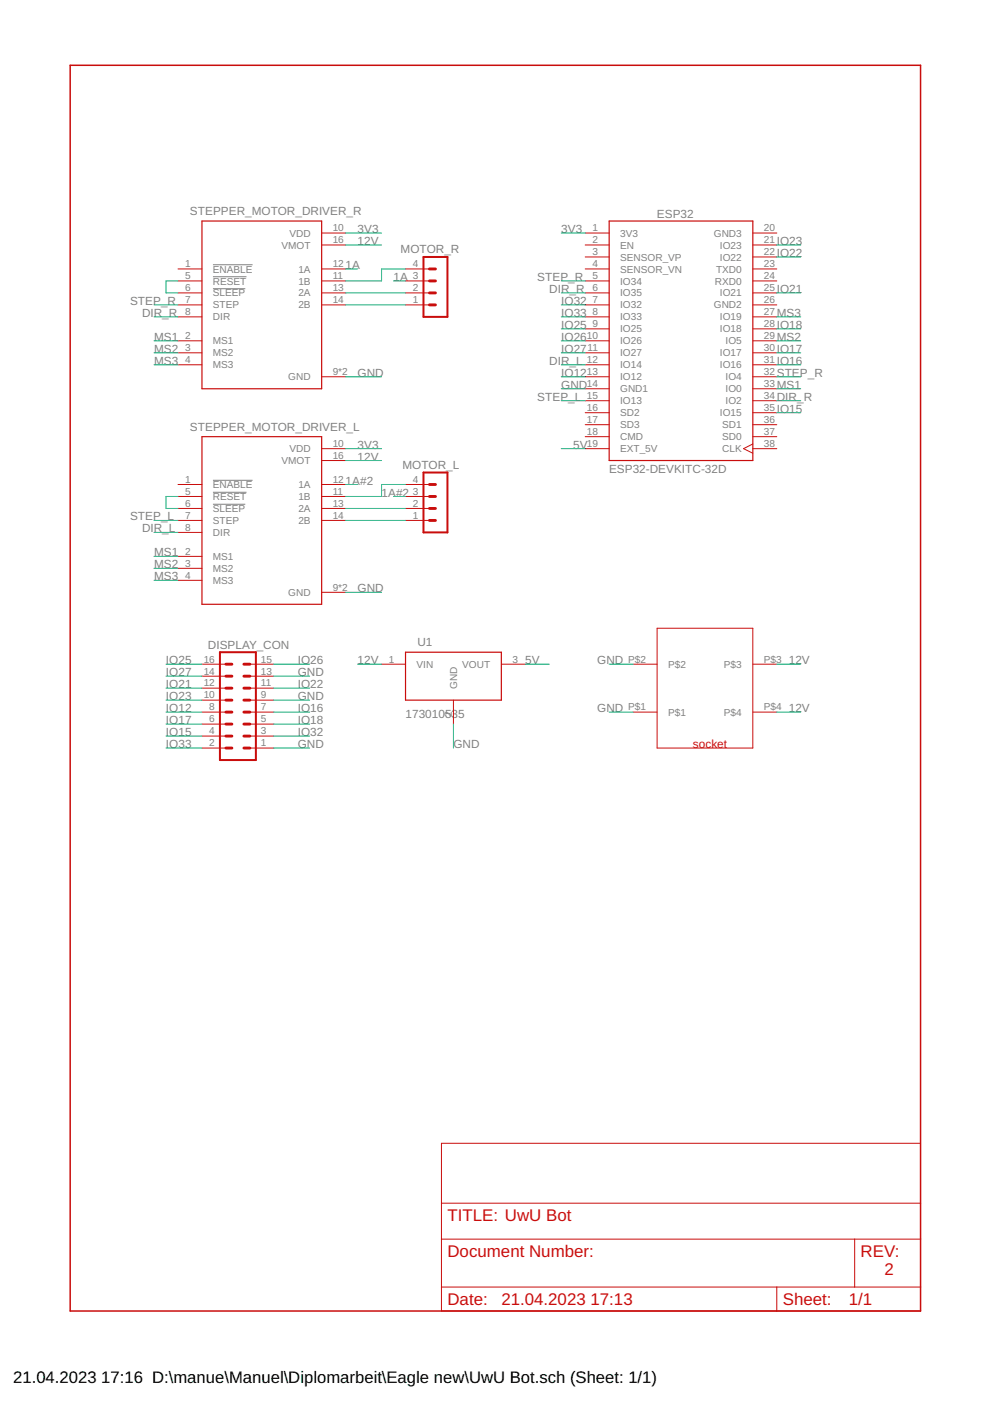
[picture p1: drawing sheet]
<?xml version="1.0" encoding="utf-8"?>
<!DOCTYPE eagle SYSTEM "eagle.dtd">
<eagle version="9.6.2">
<drawing>
<settings>
<setting alwaysvectorfont="no"/>
<setting verticaltext="up"/>
</settings>
<grid distance="0.1" unitdist="inch" unit="inch" style="lines" multiple="1" display="no" altdistance="0.01" altunitdist="inch" altunit="inch"/>
<schematic xreflabel="%F%N/%S.%C%R" xrefpart="/%S.%C%R">
<libraries>
<library name="frames">
<symbols>
<symbol name="DINA4_P">
<frame x1="0" y1="0" x2="180.34" y2="264.16" columns="4" rows="4" layer="94" border-left="no" border-top="no" border-right="no" border-bottom="no"/>
</symbol>
<symbol name="DOCFIELD">
<wire x1="0" y1="0" x2="71.12" y2="0" width="0.1016" layer="94"/>
<wire x1="101.6" y1="15.24" x2="87.63" y2="15.24" width="0.1016" layer="94"/>
<wire x1="0" y1="0" x2="0" y2="5.08" width="0.1016" layer="94"/>
<wire x1="0" y1="5.08" x2="71.12" y2="5.08" width="0.1016" layer="94"/>
<wire x1="0" y1="5.08" x2="0" y2="15.24" width="0.1016" layer="94"/>
<wire x1="101.6" y1="15.24" x2="101.6" y2="5.08" width="0.1016" layer="94"/>
<wire x1="71.12" y1="5.08" x2="71.12" y2="0" width="0.1016" layer="94"/>
<wire x1="71.12" y1="5.08" x2="87.63" y2="5.08" width="0.1016" layer="94"/>
<wire x1="71.12" y1="0" x2="101.6" y2="0" width="0.1016" layer="94"/>
<wire x1="87.63" y1="15.24" x2="87.63" y2="5.08" width="0.1016" layer="94"/>
<wire x1="87.63" y1="15.24" x2="0" y2="15.24" width="0.1016" layer="94"/>
<wire x1="87.63" y1="5.08" x2="101.6" y2="5.08" width="0.1016" layer="94"/>
<wire x1="101.6" y1="5.08" x2="101.6" y2="0" width="0.1016" layer="94"/>
<wire x1="0" y1="15.24" x2="0" y2="22.86" width="0.1016" layer="94"/>
<wire x1="101.6" y1="35.56" x2="0" y2="35.56" width="0.1016" layer="94"/>
<wire x1="101.6" y1="35.56" x2="101.6" y2="22.86" width="0.1016" layer="94"/>
<wire x1="0" y1="22.86" x2="101.6" y2="22.86" width="0.1016" layer="94"/>
<wire x1="0" y1="22.86" x2="0" y2="35.56" width="0.1016" layer="94"/>
<wire x1="101.6" y1="22.86" x2="101.6" y2="15.24" width="0.1016" layer="94"/>
<text x="1.27" y="1.27" size="2.54" layer="94">Date:</text>
<text x="12.7" y="1.27" size="2.54" layer="94">&gt;LAST_DATE_TIME</text>
<text x="72.39" y="1.27" size="2.54" layer="94">Sheet:</text>
<text x="86.36" y="1.27" size="2.54" layer="94">&gt;SHEET</text>
<text x="88.9" y="11.43" size="2.54" layer="94">REV:</text>
<text x="1.27" y="19.05" size="2.54" layer="94">TITLE:</text>
<text x="1.27" y="11.43" size="2.54" layer="94">Document Number:</text>
<text x="17.78" y="19.05" size="2.54" layer="94">&gt;DRAWING_NAME</text>
</symbol>
</symbols>
<devicesets>
<deviceset name="DINA4_P" prefix="FRAME" uservalue="yes">
<gates>
<gate name="G$1" symbol="DINA4_P" x="0" y="0"/>
<gate name="G$2" symbol="DOCFIELD" x="78.74" y="0" addlevel="must"/>
</gates>
<devices>
<device name="">
<technologies>
<technology name=""/>
</technologies>
</device>
</devices>
</deviceset>
</devicesets>
</library>
<library name="ESP32-DEVKITC-32D">
<symbols>
<symbol name="ESP32-DEVKITC-32D">
<wire x1="-15.24" y1="25.4" x2="15.24" y2="25.4" width="0.254" layer="94"/>
<wire x1="15.24" y1="25.4" x2="15.24" y2="-25.4" width="0.254" layer="94"/>
<wire x1="15.24" y1="-25.4" x2="-15.24" y2="-25.4" width="0.254" layer="94"/>
<wire x1="-15.24" y1="-25.4" x2="-15.24" y2="25.4" width="0.254" layer="94"/>
<text x="-15.2572" y="26.0643" size="1.78" layer="95">&gt;NAME</text>
<text x="-15.2563" y="-27.9698" size="1.7799" layer="96">&gt;VALUE</text>
<pin name="3V3" x="-20.32" y="22.86" length="middle" direction="pwr"/>
<pin name="EN" x="-20.32" y="20.32" length="middle" direction="in"/>
<pin name="SENSOR_VP" x="-20.32" y="17.78" length="middle" direction="in"/>
<pin name="SENSOR_VN" x="-20.32" y="15.24" length="middle" direction="in"/>
<pin name="IO34" x="-20.32" y="12.7" length="middle"/>
<pin name="IO35" x="-20.32" y="10.16" length="middle"/>
<pin name="IO32" x="-20.32" y="7.62" length="middle"/>
<pin name="IO33" x="-20.32" y="5.08" length="middle"/>
<pin name="IO25" x="-20.32" y="2.54" length="middle"/>
<pin name="IO26" x="-20.32" y="0" length="middle"/>
<pin name="IO27" x="-20.32" y="-2.54" length="middle"/>
<pin name="IO14" x="-20.32" y="-5.08" length="middle"/>
<pin name="IO12" x="-20.32" y="-7.62" length="middle"/>
<pin name="GND1" x="-20.32" y="-10.16" length="middle" direction="pwr"/>
<pin name="IO13" x="-20.32" y="-12.7" length="middle"/>
<pin name="SD2" x="-20.32" y="-15.24" length="middle"/>
<pin name="SD3" x="-20.32" y="-17.78" length="middle"/>
<pin name="CMD" x="-20.32" y="-20.32" length="middle"/>
<pin name="EXT_5V" x="-20.32" y="-22.86" length="middle" direction="pwr"/>
<pin name="CLK" x="20.32" y="-22.86" length="middle" direction="in" function="clk" rot="R180"/>
<pin name="SD0" x="20.32" y="-20.32" length="middle" rot="R180"/>
<pin name="SD1" x="20.32" y="-17.78" length="middle" rot="R180"/>
<pin name="IO15" x="20.32" y="-15.24" length="middle" rot="R180"/>
<pin name="IO2" x="20.32" y="-12.7" length="middle" rot="R180"/>
<pin name="IO0" x="20.32" y="-10.16" length="middle" rot="R180"/>
<pin name="IO4" x="20.32" y="-7.62" length="middle" rot="R180"/>
<pin name="IO16" x="20.32" y="-5.08" length="middle" rot="R180"/>
<pin name="IO17" x="20.32" y="-2.54" length="middle" rot="R180"/>
<pin name="IO5" x="20.32" y="0" length="middle" rot="R180"/>
<pin name="IO18" x="20.32" y="2.54" length="middle" rot="R180"/>
<pin name="IO19" x="20.32" y="5.08" length="middle" rot="R180"/>
<pin name="GND2" x="20.32" y="7.62" length="middle" direction="pwr" rot="R180"/>
<pin name="IO21" x="20.32" y="10.16" length="middle" rot="R180"/>
<pin name="RXD0" x="20.32" y="12.7" length="middle" direction="in" rot="R180"/>
<pin name="TXD0" x="20.32" y="15.24" length="middle" direction="out" rot="R180"/>
<pin name="IO22" x="20.32" y="17.78" length="middle" rot="R180"/>
<pin name="IO23" x="20.32" y="20.32" length="middle" rot="R180"/>
<pin name="GND3" x="20.32" y="22.86" length="middle" direction="pwr" rot="R180"/>
</symbol>
</symbols>
<devicesets>
<deviceset name="ESP32-DEVKITC-32D" prefix="U">
<gates>
<gate name="G$1" symbol="ESP32-DEVKITC-32D" x="0" y="0"/>
</gates>
<devices>
<device name="" package="MODULE_ESP32-DEVKITC-32D">
<connects>
<connect gate="G$1" pin="3V3" pad="1"/>
<connect gate="G$1" pin="CLK" pad="38"/>
<connect gate="G$1" pin="CMD" pad="18"/>
<connect gate="G$1" pin="EN" pad="2"/>
<connect gate="G$1" pin="EXT_5V" pad="19"/>
<connect gate="G$1" pin="GND1" pad="14"/>
<connect gate="G$1" pin="GND2" pad="26"/>
<connect gate="G$1" pin="GND3" pad="20"/>
<connect gate="G$1" pin="IO0" pad="33"/>
<connect gate="G$1" pin="IO12" pad="13"/>
<connect gate="G$1" pin="IO13" pad="15"/>
<connect gate="G$1" pin="IO14" pad="12"/>
<connect gate="G$1" pin="IO15" pad="35"/>
<connect gate="G$1" pin="IO16" pad="31"/>
<connect gate="G$1" pin="IO17" pad="30"/>
<connect gate="G$1" pin="IO18" pad="28"/>
<connect gate="G$1" pin="IO19" pad="27"/>
<connect gate="G$1" pin="IO2" pad="34"/>
<connect gate="G$1" pin="IO21" pad="25"/>
<connect gate="G$1" pin="IO22" pad="22"/>
<connect gate="G$1" pin="IO23" pad="21"/>
<connect gate="G$1" pin="IO25" pad="9"/>
<connect gate="G$1" pin="IO26" pad="10"/>
<connect gate="G$1" pin="IO27" pad="11"/>
<connect gate="G$1" pin="IO32" pad="7"/>
<connect gate="G$1" pin="IO33" pad="8"/>
<connect gate="G$1" pin="IO34" pad="5"/>
<connect gate="G$1" pin="IO35" pad="6"/>
<connect gate="G$1" pin="IO4" pad="32"/>
<connect gate="G$1" pin="IO5" pad="29"/>
<connect gate="G$1" pin="RXD0" pad="24"/>
<connect gate="G$1" pin="SD0" pad="37"/>
<connect gate="G$1" pin="SD1" pad="36"/>
<connect gate="G$1" pin="SD2" pad="16"/>
<connect gate="G$1" pin="SD3" pad="17"/>
<connect gate="G$1" pin="SENSOR_VN" pad="4"/>
<connect gate="G$1" pin="SENSOR_VP" pad="3"/>
<connect gate="G$1" pin="TXD0" pad="23"/>
</connects>
<technologies>
<technology name="">
<attribute name="AVAILABILITY" value="In Stock"/>
<attribute name="DESCRIPTION" value=" WiFi Development Tools (802.11) ESP32 General Development Kit, ESP32-WROOM-32D on the board "/>
<attribute name="MF" value="Espressif Systems"/>
<attribute name="MP" value="ESP32-DEVKITC-32D"/>
<attribute name="PACKAGE" value="None"/>
<attribute name="PRICE" value="None"/>
<attribute name="PURCHASE-URL" value="https://pricing.snapeda.com/search/part/ESP32-DEVKITC-32D/?ref=eda"/>
</technology>
</technologies>
</device>
</devices>
</deviceset>
</devicesets>
</library>
<library name="con-lstb">
<symbols>
<symbol name="MA08-2">
<wire x1="3.81" y1="-10.16" x2="-3.81" y2="-10.16" width="0.4064" layer="94"/>
<wire x1="1.27" y1="-2.54" x2="2.54" y2="-2.54" width="0.6096" layer="94"/>
<wire x1="1.27" y1="-5.08" x2="2.54" y2="-5.08" width="0.6096" layer="94"/>
<wire x1="1.27" y1="-7.62" x2="2.54" y2="-7.62" width="0.6096" layer="94"/>
<wire x1="-2.54" y1="-2.54" x2="-1.27" y2="-2.54" width="0.6096" layer="94"/>
<wire x1="-2.54" y1="-5.08" x2="-1.27" y2="-5.08" width="0.6096" layer="94"/>
<wire x1="-2.54" y1="-7.62" x2="-1.27" y2="-7.62" width="0.6096" layer="94"/>
<wire x1="1.27" y1="2.54" x2="2.54" y2="2.54" width="0.6096" layer="94"/>
<wire x1="1.27" y1="0" x2="2.54" y2="0" width="0.6096" layer="94"/>
<wire x1="-2.54" y1="2.54" x2="-1.27" y2="2.54" width="0.6096" layer="94"/>
<wire x1="-2.54" y1="0" x2="-1.27" y2="0" width="0.6096" layer="94"/>
<wire x1="1.27" y1="10.16" x2="2.54" y2="10.16" width="0.6096" layer="94"/>
<wire x1="1.27" y1="7.62" x2="2.54" y2="7.62" width="0.6096" layer="94"/>
<wire x1="1.27" y1="5.08" x2="2.54" y2="5.08" width="0.6096" layer="94"/>
<wire x1="-2.54" y1="10.16" x2="-1.27" y2="10.16" width="0.6096" layer="94"/>
<wire x1="-2.54" y1="7.62" x2="-1.27" y2="7.62" width="0.6096" layer="94"/>
<wire x1="-2.54" y1="5.08" x2="-1.27" y2="5.08" width="0.6096" layer="94"/>
<wire x1="-3.81" y1="12.7" x2="-3.81" y2="-10.16" width="0.4064" layer="94"/>
<wire x1="3.81" y1="-10.16" x2="3.81" y2="12.7" width="0.4064" layer="94"/>
<wire x1="-3.81" y1="12.7" x2="3.81" y2="12.7" width="0.4064" layer="94"/>
<text x="-3.81" y="-12.7" size="1.778" layer="96">&gt;VALUE</text>
<text x="-3.81" y="13.462" size="1.778" layer="95">&gt;NAME</text>
<pin name="1" x="7.62" y="-7.62" visible="pad" length="middle" direction="pas" swaplevel="1" rot="R180"/>
<pin name="3" x="7.62" y="-5.08" visible="pad" length="middle" direction="pas" swaplevel="1" rot="R180"/>
<pin name="5" x="7.62" y="-2.54" visible="pad" length="middle" direction="pas" swaplevel="1" rot="R180"/>
<pin name="2" x="-7.62" y="-7.62" visible="pad" length="middle" direction="pas" swaplevel="1"/>
<pin name="4" x="-7.62" y="-5.08" visible="pad" length="middle" direction="pas" swaplevel="1"/>
<pin name="6" x="-7.62" y="-2.54" visible="pad" length="middle" direction="pas" swaplevel="1"/>
<pin name="7" x="7.62" y="0" visible="pad" length="middle" direction="pas" swaplevel="1" rot="R180"/>
<pin name="9" x="7.62" y="2.54" visible="pad" length="middle" direction="pas" swaplevel="1" rot="R180"/>
<pin name="8" x="-7.62" y="0" visible="pad" length="middle" direction="pas" swaplevel="1"/>
<pin name="10" x="-7.62" y="2.54" visible="pad" length="middle" direction="pas" swaplevel="1"/>
<pin name="11" x="7.62" y="5.08" visible="pad" length="middle" direction="pas" swaplevel="1" rot="R180"/>
<pin name="13" x="7.62" y="7.62" visible="pad" length="middle" direction="pas" swaplevel="1" rot="R180"/>
<pin name="15" x="7.62" y="10.16" visible="pad" length="middle" direction="pas" swaplevel="1" rot="R180"/>
<pin name="12" x="-7.62" y="5.08" visible="pad" length="middle" direction="pas" swaplevel="1"/>
<pin name="14" x="-7.62" y="7.62" visible="pad" length="middle" direction="pas" swaplevel="1"/>
<pin name="16" x="-7.62" y="10.16" visible="pad" length="middle" direction="pas" swaplevel="1"/>
</symbol>
<symbol name="MA04-1">
<wire x1="3.81" y1="-7.62" x2="-1.27" y2="-7.62" width="0.4064" layer="94"/>
<wire x1="1.27" y1="0" x2="2.54" y2="0" width="0.6096" layer="94"/>
<wire x1="1.27" y1="-2.54" x2="2.54" y2="-2.54" width="0.6096" layer="94"/>
<wire x1="1.27" y1="-5.08" x2="2.54" y2="-5.08" width="0.6096" layer="94"/>
<wire x1="-1.27" y1="5.08" x2="-1.27" y2="-7.62" width="0.4064" layer="94"/>
<wire x1="3.81" y1="-7.62" x2="3.81" y2="5.08" width="0.4064" layer="94"/>
<wire x1="-1.27" y1="5.08" x2="3.81" y2="5.08" width="0.4064" layer="94"/>
<wire x1="1.27" y1="2.54" x2="2.54" y2="2.54" width="0.6096" layer="94"/>
<text x="-1.27" y="-10.16" size="1.778" layer="96">&gt;VALUE</text>
<text x="-1.27" y="5.842" size="1.778" layer="95">&gt;NAME</text>
<pin name="1" x="7.62" y="-5.08" visible="pad" length="middle" direction="pas" swaplevel="1" rot="R180"/>
<pin name="2" x="7.62" y="-2.54" visible="pad" length="middle" direction="pas" swaplevel="1" rot="R180"/>
<pin name="3" x="7.62" y="0" visible="pad" length="middle" direction="pas" swaplevel="1" rot="R180"/>
<pin name="4" x="7.62" y="2.54" visible="pad" length="middle" direction="pas" swaplevel="1" rot="R180"/>
</symbol>
</symbols>
<devicesets>
<deviceset name="MA08-2" prefix="SV" uservalue="yes">
<gates>
<gate name="G$1" symbol="MA08-2" x="0" y="0"/>
</gates>
<devices>
<device name="" package="MA08-2">
<connects>
<connect gate="G$1" pin="1" pad="1"/>
<connect gate="G$1" pin="10" pad="10"/>
<connect gate="G$1" pin="11" pad="11"/>
<connect gate="G$1" pin="12" pad="12"/>
<connect gate="G$1" pin="13" pad="13"/>
<connect gate="G$1" pin="14" pad="14"/>
<connect gate="G$1" pin="15" pad="15"/>
<connect gate="G$1" pin="16" pad="16"/>
<connect gate="G$1" pin="2" pad="2"/>
<connect gate="G$1" pin="3" pad="3"/>
<connect gate="G$1" pin="4" pad="4"/>
<connect gate="G$1" pin="5" pad="5"/>
<connect gate="G$1" pin="6" pad="6"/>
<connect gate="G$1" pin="7" pad="7"/>
<connect gate="G$1" pin="8" pad="8"/>
<connect gate="G$1" pin="9" pad="9"/>
</connects>
<package3dinstances>
<package3dinstance package3d_urn="urn:adsk.eagle:package:8335/1"/>
</package3dinstances>
<technologies>
<technology name="">
<attribute name="MF" value="" constant="no"/>
<attribute name="MPN" value="" constant="no"/>
<attribute name="OC_FARNELL" value="unknown" constant="no"/>
<attribute name="OC_NEWARK" value="unknown" constant="no"/>
<attribute name="POPULARITY" value="0" constant="no"/>
</technology>
</technologies>
</device>
</devices>
</deviceset>
<deviceset name="MA04-1" prefix="SV" uservalue="yes">
<gates>
<gate name="1" symbol="MA04-1" x="0" y="0"/>
</gates>
<devices>
<device name="" package="MA04-1">
<connects>
<connect gate="1" pin="1" pad="1"/>
<connect gate="1" pin="2" pad="2"/>
<connect gate="1" pin="3" pad="3"/>
<connect gate="1" pin="4" pad="4"/>
</connects>
<package3dinstances>
<package3dinstance package3d_urn="urn:adsk.eagle:package:8337/1"/>
</package3dinstances>
<technologies>
<technology name="">
<attribute name="MF" value="" constant="no"/>
<attribute name="MPN" value="" constant="no"/>
<attribute name="OC_FARNELL" value="unknown" constant="no"/>
<attribute name="OC_NEWARK" value="unknown" constant="no"/>
<attribute name="POPULARITY" value="41" constant="no"/>
</technology>
</technologies>
</device>
</devices>
</deviceset>
</devicesets>
</library>
<library name="A4988_STEPPER_MOTOR_DRIVER_CARRIER_BLACK">
<symbols>
<symbol name="A4988_STEPPER_MOTOR_DRIVER_CARRIER_BLACK">
<wire x1="12.7" y1="17.78" x2="12.7" y2="-17.78" width="0.254" layer="94"/>
<wire x1="12.7" y1="-17.78" x2="-12.7" y2="-17.78" width="0.254" layer="94"/>
<wire x1="-12.7" y1="-17.78" x2="-12.7" y2="17.78" width="0.254" layer="94"/>
<wire x1="-12.7" y1="17.78" x2="12.7" y2="17.78" width="0.254" layer="94"/>
<text x="-12.7" y="19.05" size="1.778" layer="95">&gt;NAME</text>
<text x="-12.7" y="-21.59" size="1.778" layer="96">&gt;VALUE</text>
<pin name="!ENABLE" x="-17.78" y="7.62" length="middle" direction="in"/>
<pin name="1A" x="17.78" y="7.62" length="middle" direction="out" rot="R180"/>
<pin name="!RESET" x="-17.78" y="5.08" length="middle" direction="in"/>
<pin name="!SLEEP" x="-17.78" y="2.54" length="middle" direction="in"/>
<pin name="STEP" x="-17.78" y="0" length="middle" direction="in"/>
<pin name="DIR" x="-17.78" y="-2.54" length="middle" direction="in"/>
<pin name="MS1" x="-17.78" y="-7.62" length="middle" direction="in"/>
<pin name="MS2" x="-17.78" y="-10.16" length="middle" direction="in"/>
<pin name="MS3" x="-17.78" y="-12.7" length="middle" direction="in"/>
<pin name="1B" x="17.78" y="5.08" length="middle" direction="out" rot="R180"/>
<pin name="2A" x="17.78" y="2.54" length="middle" direction="out" rot="R180"/>
<pin name="2B" x="17.78" y="0" length="middle" direction="out" rot="R180"/>
<pin name="VDD" x="17.78" y="15.24" length="middle" direction="pwr" rot="R180"/>
<pin name="VMOT" x="17.78" y="12.7" length="middle" direction="pwr" rot="R180"/>
<pin name="GND" x="17.78" y="-15.24" length="middle" direction="pwr" rot="R180"/>
</symbol>
</symbols>
<devicesets>
<deviceset name="A4988_STEPPER_MOTOR_DRIVER_CARRIER_BLACK" prefix="U">
<gates>
<gate name="G$1" symbol="A4988_STEPPER_MOTOR_DRIVER_CARRIER_BLACK" x="0" y="0"/>
</gates>
<devices>
<device name="" package="MODULE_A4988_STEPPER_MOTOR_DRIVER_CARRIER_BLACK">
<connects>
<connect gate="G$1" pin="!ENABLE" pad="1"/>
<connect gate="G$1" pin="!RESET" pad="5"/>
<connect gate="G$1" pin="!SLEEP" pad="6"/>
<connect gate="G$1" pin="1A" pad="12"/>
<connect gate="G$1" pin="1B" pad="11"/>
<connect gate="G$1" pin="2A" pad="13"/>
<connect gate="G$1" pin="2B" pad="14"/>
<connect gate="G$1" pin="DIR" pad="8"/>
<connect gate="G$1" pin="GND" pad="9 15"/>
<connect gate="G$1" pin="MS1" pad="2"/>
<connect gate="G$1" pin="MS2" pad="3"/>
<connect gate="G$1" pin="MS3" pad="4"/>
<connect gate="G$1" pin="STEP" pad="7"/>
<connect gate="G$1" pin="VDD" pad="10"/>
<connect gate="G$1" pin="VMOT" pad="16"/>
</connects>
<technologies>
<technology name="">
<attribute name="AVAILABILITY" value="Not in stock"/>
<attribute name="DESCRIPTION" value=" Stepper motor controler; IC: A4988; 1.2A; Uin mot: 8÷35V "/>
<attribute name="MF" value="Pololu"/>
<attribute name="MP" value="A4988 STEPPER MOTOR DRIVER CARRIER BLACK"/>
<attribute name="PACKAGE" value="None"/>
<attribute name="PRICE" value="None"/>
</technology>
</technologies>
</device>
</devices>
</deviceset>
</devicesets>
</library>
<library name="DC-DC Converter">
<symbols>
<symbol name="173010535">
<pin name="VIN" x="-15.24" y="0" length="middle" direction="pwr"/>
<pin name="VOUT" x="15.24" y="0" length="middle" direction="pwr" rot="R180"/>
<pin name="GND" x="0" y="-12.7" length="middle" direction="pwr" rot="R90"/>
<wire x1="-10.16" y1="2.54" x2="10.16" y2="2.54" width="0.254" layer="94"/>
<wire x1="10.16" y1="2.54" x2="10.16" y2="-7.62" width="0.254" layer="94"/>
<wire x1="10.16" y1="-7.62" x2="-10.16" y2="-7.62" width="0.254" layer="94"/>
<wire x1="-10.16" y1="-7.62" x2="-10.16" y2="2.54" width="0.254" layer="94"/>
<text x="-7.62" y="3.81" size="1.778" layer="95">&gt;NAME</text>
<text x="-10.16" y="-11.43" size="1.778" layer="96">&gt;VALUE</text>
</symbol>
</symbols>
<devicesets>
<deviceset name="173010535" prefix="U">
<gates>
<gate name="G$1" symbol="173010535" x="0" y="0"/>
</gates>
<devices>
<device name="" package="173010535">
<connects>
<connect gate="G$1" pin="GND" pad="2"/>
<connect gate="G$1" pin="VIN" pad="1"/>
<connect gate="G$1" pin="VOUT" pad="3"/>
</connects>
<package3dinstances>
<package3dinstance package3d_urn="urn:adsk.eagle:package:20779907/3"/>
</package3dinstances>
<technologies>
<technology name="">
<attribute name="CREATED_BY" value="PCBLayout.com" constant="no"/>
<attribute name="DIGIKEY_PARTNO" value="732-173010535-ND" constant="no"/>
<attribute name="MANUFACTURER" value="Würth Elektronik" constant="no"/>
<attribute name="MPN" value="173010535" constant="no"/>
</technology>
</technologies>
</device>
</devices>
</deviceset>
</devicesets>
</library>
<library name="buchse">
<symbols>
<symbol name="BUCHSE">
<wire x1="0" y1="0" x2="20.32" y2="0" width="0.1524" layer="94"/>
<wire x1="20.32" y1="0" x2="20.32" y2="25.4" width="0.1524" layer="94"/>
<wire x1="20.32" y1="25.4" x2="0" y2="25.4" width="0.1524" layer="94"/>
<wire x1="0" y1="25.4" x2="0" y2="0" width="0.1524" layer="94"/>
<pin name="P$1" x="-5.08" y="7.62" length="middle"/>
<pin name="P$2" x="-5.08" y="17.78" length="middle"/>
<pin name="P$3" x="25.4" y="17.78" length="middle" rot="R180"/>
<pin name="P$4" x="25.4" y="7.62" length="middle" rot="R180"/>
<text x="7.62" y="0" size="1.778" layer="94">socket</text>
</symbol>
</symbols>
<devicesets>
<deviceset name="BUCHSE">
<gates>
<gate name="G$1" symbol="BUCHSE" x="0" y="0"/>
</gates>
<devices>
<device name="DC" package="BUCHSE">
<connects>
<connect gate="G$1" pin="P$1" pad="P$1"/>
<connect gate="G$1" pin="P$2" pad="P$2"/>
<connect gate="G$1" pin="P$3" pad="P$3"/>
<connect gate="G$1" pin="P$4" pad="P$4"/>
</connects>
<technologies>
<technology name=""/>
</technologies>
</device>
</devices>
</deviceset>
</devicesets>
</library>
</libraries>
<attributes>
</attributes>
<variantdefs>
</variantdefs>
<classes>
<class number="0" name="default" width="0" drill="0">
</class>
</classes>
<parts>
<part name="FRAME1" library="frames" deviceset="DINA4_P" device=""/>
<part name="ESP32" library="ESP32-DEVKITC-32D" deviceset="ESP32-DEVKITC-32D" device=""/>
<part name="DISPLAY_CON" library="con-lstb" deviceset="MA08-2" device="" package3d_urn="urn:adsk.eagle:package:8335/1"/>
<part name="MOTOR_R" library="con-lstb" deviceset="MA04-1" device="" package3d_urn="urn:adsk.eagle:package:8337/1"/>
<part name="MOTOR_L" library="con-lstb" deviceset="MA04-1" device="" package3d_urn="urn:adsk.eagle:package:8337/1"/>
<part name="STEPPER_MOTOR_DRIVER_R" library="A4988_STEPPER_MOTOR_DRIVER_CARRIER_BLACK" deviceset="A4988_STEPPER_MOTOR_DRIVER_CARRIER_BLACK" device="" value="A4988_STEPPER_MOTOR_DRIVER"/>
<part name="STEPPER_MOTOR_DRIVER_L" library="A4988_STEPPER_MOTOR_DRIVER_CARRIER_BLACK" deviceset="A4988_STEPPER_MOTOR_DRIVER_CARRIER_BLACK" device="" value="A4988_STEPPER_MOTOR_DRIVER"/>
<part name="U1" library="DC-DC Converter" deviceset="173010535" device="" package3d_urn="urn:adsk.eagle:package:20779907/3"/>
<part name="U$1" library="buchse" deviceset="BUCHSE" device="DC"/>
</parts>
<sheets>
<sheet>
<plain>
<text x="92.202" y="19.05" size="2.54" layer="94">UwU Bot</text>
<text x="172.72" y="7.62" size="2.54" layer="94">2</text>
</plain>
<instances>
<instance part="FRAME1" gate="G$1" x="0" y="0" smashed="yes"/>
<instance part="FRAME1" gate="G$2" x="78.74" y="0" smashed="yes">
<attribute name="LAST_DATE_TIME" x="91.44" y="1.27" size="2.54" layer="94"/>
<attribute name="SHEET" x="165.1" y="1.27" size="2.54" layer="94"/>
</instance>
<instance part="ESP32" gate="G$1" x="129.54" y="205.74" smashed="yes">
<attribute name="NAME" x="124.4428" y="231.8043" size="1.78" layer="95"/>
<attribute name="VALUE" x="114.2837" y="177.7702" size="1.7799" layer="96"/>
</instance>
<instance part="DISPLAY_CON" gate="G$1" x="35.56" y="127" smashed="yes">
<attribute name="VALUE" x="31.75" y="114.3" size="1.778" layer="96"/>
<attribute name="NAME" x="29.21" y="140.462" size="1.778" layer="95"/>
</instance>
<instance part="MOTOR_R" gate="1" x="78.74" y="218.44" smashed="yes" rot="MR0">
<attribute name="VALUE" x="80.01" y="208.28" size="1.778" layer="96" rot="MR0"/>
<attribute name="NAME" x="82.55" y="224.282" size="1.778" layer="95" rot="MR0"/>
</instance>
<instance part="MOTOR_L" gate="1" x="78.74" y="172.72" smashed="yes" rot="MR0">
<attribute name="VALUE" x="80.01" y="162.56" size="1.778" layer="96" rot="MR0"/>
<attribute name="NAME" x="82.55" y="178.562" size="1.778" layer="95" rot="MR0"/>
</instance>
<instance part="STEPPER_MOTOR_DRIVER_R" gate="G$1" x="40.64" y="213.36" smashed="yes">
<attribute name="NAME" x="25.4" y="232.41" size="1.778" layer="95"/>
</instance>
<instance part="STEPPER_MOTOR_DRIVER_L" gate="G$1" x="40.64" y="167.64" smashed="yes">
<attribute name="NAME" x="25.4" y="186.69" size="1.778" layer="95"/>
</instance>
<instance part="U1" gate="G$1" x="81.28" y="137.16" smashed="yes">
<attribute name="NAME" x="73.66" y="140.97" size="1.778" layer="95"/>
<attribute name="VALUE" x="71.12" y="125.73" size="1.778" layer="96"/>
</instance>
<instance part="U$1" gate="G$1" x="124.46" y="119.38" smashed="yes"/>
</instances>
<busses>
</busses>
<nets>
<net name="IO25" class="0">
<segment>
<pinref part="DISPLAY_CON" gate="G$1" pin="16"/>
<wire x1="27.94" y1="137.16" x2="20.32" y2="137.16" width="0.1524" layer="91"/>
<label x="20.32" y="137.16" size="1.778" layer="95"/>
</segment>
<segment>
<pinref part="ESP32" gate="G$1" pin="IO25"/>
<wire x1="109.22" y1="208.28" x2="104.14" y2="208.28" width="0.1524" layer="91"/>
<label x="104.14" y="208.28" size="1.778" layer="95"/>
</segment>
</net>
<net name="IO27" class="0">
<segment>
<pinref part="DISPLAY_CON" gate="G$1" pin="14"/>
<wire x1="27.94" y1="134.62" x2="20.32" y2="134.62" width="0.1524" layer="91"/>
<label x="20.32" y="134.62" size="1.778" layer="95"/>
</segment>
<segment>
<pinref part="ESP32" gate="G$1" pin="IO27"/>
<wire x1="109.22" y1="203.2" x2="104.14" y2="203.2" width="0.1524" layer="91"/>
<label x="104.14" y="203.2" size="1.778" layer="95"/>
</segment>
</net>
<net name="IO21" class="0">
<segment>
<pinref part="DISPLAY_CON" gate="G$1" pin="12"/>
<wire x1="27.94" y1="132.08" x2="20.32" y2="132.08" width="0.1524" layer="91"/>
<label x="20.32" y="132.08" size="1.778" layer="95"/>
</segment>
<segment>
<pinref part="ESP32" gate="G$1" pin="IO21"/>
<wire x1="149.86" y1="215.9" x2="154.94" y2="215.9" width="0.1524" layer="91"/>
<label x="149.86" y="215.9" size="1.778" layer="95"/>
</segment>
</net>
<net name="IO23" class="0">
<segment>
<pinref part="DISPLAY_CON" gate="G$1" pin="10"/>
<wire x1="27.94" y1="129.54" x2="20.32" y2="129.54" width="0.1524" layer="91"/>
<label x="20.32" y="129.54" size="1.778" layer="95"/>
</segment>
<segment>
<pinref part="ESP32" gate="G$1" pin="IO23"/>
<wire x1="149.86" y1="226.06" x2="154.94" y2="226.06" width="0.1524" layer="91"/>
<label x="149.86" y="226.06" size="1.778" layer="95"/>
</segment>
</net>
<net name="IO12" class="0">
<segment>
<pinref part="DISPLAY_CON" gate="G$1" pin="8"/>
<wire x1="27.94" y1="127" x2="20.32" y2="127" width="0.1524" layer="91"/>
<label x="20.32" y="127" size="1.778" layer="95"/>
</segment>
<segment>
<pinref part="ESP32" gate="G$1" pin="IO12"/>
<wire x1="109.22" y1="198.12" x2="104.14" y2="198.12" width="0.1524" layer="91"/>
<label x="104.14" y="198.12" size="1.778" layer="95"/>
</segment>
</net>
<net name="IO17" class="0">
<segment>
<pinref part="DISPLAY_CON" gate="G$1" pin="6"/>
<wire x1="27.94" y1="124.46" x2="20.32" y2="124.46" width="0.1524" layer="91"/>
<label x="20.32" y="124.46" size="1.778" layer="95"/>
</segment>
<segment>
<pinref part="ESP32" gate="G$1" pin="IO17"/>
<wire x1="149.86" y1="203.2" x2="154.94" y2="203.2" width="0.1524" layer="91"/>
<label x="149.86" y="203.2" size="1.778" layer="95"/>
</segment>
</net>
<net name="IO15" class="0">
<segment>
<pinref part="DISPLAY_CON" gate="G$1" pin="4"/>
<wire x1="27.94" y1="121.92" x2="20.32" y2="121.92" width="0.1524" layer="91"/>
<label x="20.32" y="121.92" size="1.778" layer="95"/>
</segment>
<segment>
<pinref part="ESP32" gate="G$1" pin="IO15"/>
<wire x1="149.86" y1="190.5" x2="154.94" y2="190.5" width="0.1524" layer="91"/>
<label x="149.86" y="190.5" size="1.778" layer="95"/>
</segment>
</net>
<net name="IO33" class="0">
<segment>
<pinref part="DISPLAY_CON" gate="G$1" pin="2"/>
<wire x1="27.94" y1="119.38" x2="20.32" y2="119.38" width="0.1524" layer="91"/>
<label x="20.32" y="119.38" size="1.778" layer="95"/>
</segment>
<segment>
<pinref part="ESP32" gate="G$1" pin="IO33"/>
<wire x1="109.22" y1="210.82" x2="104.14" y2="210.82" width="0.1524" layer="91"/>
<label x="104.14" y="210.82" size="1.778" layer="95"/>
</segment>
</net>
<net name="IO32" class="0">
<segment>
<pinref part="DISPLAY_CON" gate="G$1" pin="3"/>
<wire x1="43.18" y1="121.92" x2="50.8" y2="121.92" width="0.1524" layer="91"/>
<label x="48.26" y="121.92" size="1.778" layer="95"/>
</segment>
<segment>
<pinref part="ESP32" gate="G$1" pin="IO32"/>
<wire x1="109.22" y1="213.36" x2="104.14" y2="213.36" width="0.1524" layer="91"/>
<label x="104.14" y="213.36" size="1.778" layer="95"/>
</segment>
</net>
<net name="IO18" class="0">
<segment>
<pinref part="DISPLAY_CON" gate="G$1" pin="5"/>
<wire x1="43.18" y1="124.46" x2="50.8" y2="124.46" width="0.1524" layer="91"/>
<label x="48.26" y="124.46" size="1.778" layer="95"/>
</segment>
<segment>
<pinref part="ESP32" gate="G$1" pin="IO18"/>
<wire x1="149.86" y1="208.28" x2="154.94" y2="208.28" width="0.1524" layer="91"/>
<label x="149.86" y="208.28" size="1.778" layer="95"/>
</segment>
</net>
<net name="IO16" class="0">
<segment>
<pinref part="DISPLAY_CON" gate="G$1" pin="7"/>
<wire x1="43.18" y1="127" x2="50.8" y2="127" width="0.1524" layer="91"/>
<label x="48.26" y="127" size="1.778" layer="95"/>
</segment>
<segment>
<pinref part="ESP32" gate="G$1" pin="IO16"/>
<wire x1="149.86" y1="200.66" x2="154.94" y2="200.66" width="0.1524" layer="91"/>
<label x="149.86" y="200.66" size="1.778" layer="95"/>
</segment>
</net>
<net name="IO22" class="0">
<segment>
<pinref part="DISPLAY_CON" gate="G$1" pin="11"/>
<wire x1="43.18" y1="132.08" x2="50.8" y2="132.08" width="0.1524" layer="91"/>
<label x="48.26" y="132.08" size="1.778" layer="95"/>
</segment>
<segment>
<pinref part="ESP32" gate="G$1" pin="IO22"/>
<wire x1="149.86" y1="223.52" x2="154.94" y2="223.52" width="0.1524" layer="91"/>
<label x="149.86" y="223.52" size="1.778" layer="95"/>
</segment>
</net>
<net name="GND" class="0">
<segment>
<pinref part="DISPLAY_CON" gate="G$1" pin="13"/>
<wire x1="43.18" y1="134.62" x2="50.8" y2="134.62" width="0.1524" layer="91"/>
<label x="48.26" y="134.62" size="1.778" layer="95"/>
</segment>
<segment>
<pinref part="DISPLAY_CON" gate="G$1" pin="9"/>
<wire x1="43.18" y1="129.54" x2="50.8" y2="129.54" width="0.1524" layer="91"/>
<label x="48.26" y="129.54" size="1.778" layer="95"/>
</segment>
<segment>
<pinref part="DISPLAY_CON" gate="G$1" pin="1"/>
<wire x1="43.18" y1="119.38" x2="50.8" y2="119.38" width="0.1524" layer="91"/>
<label x="48.26" y="119.38" size="1.778" layer="95"/>
</segment>
<segment>
<pinref part="ESP32" gate="G$1" pin="GND1"/>
<wire x1="109.22" y1="195.58" x2="104.14" y2="195.58" width="0.1524" layer="91"/>
<label x="104.14" y="195.58" size="1.778" layer="95"/>
</segment>
<segment>
<pinref part="STEPPER_MOTOR_DRIVER_R" gate="G$1" pin="GND"/>
<wire x1="58.42" y1="198.12" x2="66.04" y2="198.12" width="0.1524" layer="91"/>
<label x="60.96" y="198.12" size="1.778" layer="95"/>
</segment>
<segment>
<pinref part="STEPPER_MOTOR_DRIVER_L" gate="G$1" pin="GND"/>
<wire x1="58.42" y1="152.4" x2="66.04" y2="152.4" width="0.1524" layer="91"/>
<label x="60.96" y="152.4" size="1.778" layer="95"/>
</segment>
<segment>
<pinref part="U1" gate="G$1" pin="GND"/>
<wire x1="81.28" y1="124.46" x2="81.28" y2="119.38" width="0.1524" layer="91"/>
<label x="81.28" y="119.38" size="1.778" layer="95"/>
</segment>
<segment>
<pinref part="U$1" gate="G$1" pin="P$1"/>
<wire x1="119.38" y1="127" x2="114.3" y2="127" width="0.1524" layer="91"/>
<label x="111.76" y="127" size="1.778" layer="95"/>
</segment>
<segment>
<pinref part="U$1" gate="G$1" pin="P$2"/>
<wire x1="119.38" y1="137.16" x2="114.3" y2="137.16" width="0.1524" layer="91"/>
<label x="111.76" y="137.16" size="1.778" layer="95"/>
</segment>
</net>
<net name="IO26" class="0">
<segment>
<pinref part="DISPLAY_CON" gate="G$1" pin="15"/>
<wire x1="43.18" y1="137.16" x2="50.8" y2="137.16" width="0.1524" layer="91"/>
<label x="48.26" y="137.16" size="1.778" layer="95"/>
</segment>
<segment>
<pinref part="ESP32" gate="G$1" pin="IO26"/>
<wire x1="109.22" y1="205.74" x2="104.14" y2="205.74" width="0.1524" layer="91"/>
<label x="104.14" y="205.74" size="1.778" layer="95"/>
</segment>
</net>
<net name="MS3" class="0">
<segment>
<pinref part="ESP32" gate="G$1" pin="IO19"/>
<wire x1="149.86" y1="210.82" x2="154.94" y2="210.82" width="0.1524" layer="91"/>
<label x="149.86" y="210.82" size="1.778" layer="95"/>
</segment>
<segment>
<pinref part="STEPPER_MOTOR_DRIVER_R" gate="G$1" pin="MS3"/>
<wire x1="22.86" y1="200.66" x2="17.78" y2="200.66" width="0.1524" layer="91"/>
<label x="17.78" y="200.66" size="1.778" layer="95"/>
</segment>
<segment>
<pinref part="STEPPER_MOTOR_DRIVER_L" gate="G$1" pin="MS3"/>
<wire x1="22.86" y1="154.94" x2="17.78" y2="154.94" width="0.1524" layer="91"/>
<label x="17.78" y="154.94" size="1.778" layer="95"/>
</segment>
</net>
<net name="MS2" class="0">
<segment>
<pinref part="ESP32" gate="G$1" pin="IO5"/>
<wire x1="149.86" y1="205.74" x2="154.94" y2="205.74" width="0.1524" layer="91"/>
<label x="149.86" y="205.74" size="1.778" layer="95"/>
</segment>
<segment>
<pinref part="STEPPER_MOTOR_DRIVER_R" gate="G$1" pin="MS2"/>
<wire x1="22.86" y1="203.2" x2="17.78" y2="203.2" width="0.1524" layer="91"/>
<label x="17.78" y="203.2" size="1.778" layer="95"/>
</segment>
<segment>
<pinref part="STEPPER_MOTOR_DRIVER_L" gate="G$1" pin="MS2"/>
<wire x1="22.86" y1="157.48" x2="17.78" y2="157.48" width="0.1524" layer="91"/>
<label x="17.78" y="157.48" size="1.778" layer="95"/>
</segment>
</net>
<net name="3V3" class="0">
<segment>
<pinref part="ESP32" gate="G$1" pin="3V3"/>
<wire x1="109.22" y1="228.6" x2="104.14" y2="228.6" width="0.1524" layer="91"/>
<label x="104.14" y="228.6" size="1.778" layer="95"/>
</segment>
<segment>
<pinref part="STEPPER_MOTOR_DRIVER_R" gate="G$1" pin="VDD"/>
<wire x1="58.42" y1="228.6" x2="66.04" y2="228.6" width="0.1524" layer="91"/>
<label x="60.96" y="228.6" size="1.778" layer="95"/>
</segment>
<segment>
<pinref part="STEPPER_MOTOR_DRIVER_L" gate="G$1" pin="VDD"/>
<wire x1="58.42" y1="182.88" x2="66.04" y2="182.88" width="0.1524" layer="91"/>
<label x="60.96" y="182.88" size="1.778" layer="95"/>
</segment>
</net>
<net name="N$2" class="0">
<segment>
<pinref part="STEPPER_MOTOR_DRIVER_R" gate="G$1" pin="!SLEEP"/>
<wire x1="22.86" y1="215.9" x2="20.32" y2="215.9" width="0.1524" layer="91"/>
<wire x1="20.32" y1="215.9" x2="20.32" y2="218.44" width="0.1524" layer="91"/>
<pinref part="STEPPER_MOTOR_DRIVER_R" gate="G$1" pin="!RESET"/>
<wire x1="20.32" y1="218.44" x2="22.86" y2="218.44" width="0.1524" layer="91"/>
</segment>
</net>
<net name="N$3" class="0">
<segment>
<pinref part="STEPPER_MOTOR_DRIVER_L" gate="G$1" pin="!RESET"/>
<wire x1="22.86" y1="172.72" x2="20.32" y2="172.72" width="0.1524" layer="91"/>
<wire x1="20.32" y1="172.72" x2="20.32" y2="170.18" width="0.1524" layer="91"/>
<pinref part="STEPPER_MOTOR_DRIVER_L" gate="G$1" pin="!SLEEP"/>
<wire x1="20.32" y1="170.18" x2="22.86" y2="170.18" width="0.1524" layer="91"/>
</segment>
</net>
<net name="STEP_L" class="0">
<segment>
<pinref part="STEPPER_MOTOR_DRIVER_L" gate="G$1" pin="STEP"/>
<wire x1="22.86" y1="167.64" x2="17.78" y2="167.64" width="0.1524" layer="91"/>
<label x="12.7" y="167.64" size="1.778" layer="95"/>
</segment>
<segment>
<pinref part="ESP32" gate="G$1" pin="IO13"/>
<wire x1="109.22" y1="193.04" x2="104.14" y2="193.04" width="0.1524" layer="91"/>
<label x="99.06" y="193.04" size="1.778" layer="95"/>
</segment>
</net>
<net name="STEP_R" class="0">
<segment>
<pinref part="STEPPER_MOTOR_DRIVER_R" gate="G$1" pin="STEP"/>
<wire x1="22.86" y1="213.36" x2="17.78" y2="213.36" width="0.1524" layer="91"/>
<label x="12.7" y="213.36" size="1.778" layer="95"/>
</segment>
<segment>
<pinref part="ESP32" gate="G$1" pin="IO34"/>
<wire x1="109.22" y1="218.44" x2="104.14" y2="218.44" width="0.1524" layer="91"/>
<label x="99.06" y="218.44" size="1.778" layer="95"/>
</segment>
<segment>
<pinref part="ESP32" gate="G$1" pin="IO4"/>
<wire x1="149.86" y1="198.12" x2="154.94" y2="198.12" width="0.1524" layer="91"/>
<label x="149.86" y="198.12" size="1.778" layer="95"/>
</segment>
</net>
<net name="DIR_R" class="0">
<segment>
<pinref part="STEPPER_MOTOR_DRIVER_R" gate="G$1" pin="DIR"/>
<wire x1="22.86" y1="210.82" x2="17.78" y2="210.82" width="0.1524" layer="91"/>
<label x="15.24" y="210.82" size="1.778" layer="95"/>
</segment>
<segment>
<pinref part="ESP32" gate="G$1" pin="IO35"/>
<wire x1="109.22" y1="215.9" x2="104.14" y2="215.9" width="0.1524" layer="91"/>
<label x="101.6" y="215.9" size="1.778" layer="95"/>
</segment>
<segment>
<pinref part="ESP32" gate="G$1" pin="IO2"/>
<wire x1="149.86" y1="193.04" x2="154.94" y2="193.04" width="0.1524" layer="91"/>
<label x="149.86" y="193.04" size="1.778" layer="95"/>
</segment>
</net>
<net name="N$26" class="0">
<segment>
<pinref part="STEPPER_MOTOR_DRIVER_L" gate="G$1" pin="2A"/>
<pinref part="MOTOR_L" gate="1" pin="2"/>
<wire x1="58.42" y1="170.18" x2="71.12" y2="170.18" width="0.1524" layer="91"/>
</segment>
</net>
<net name="N$27" class="0">
<segment>
<pinref part="STEPPER_MOTOR_DRIVER_L" gate="G$1" pin="2B"/>
<pinref part="MOTOR_L" gate="1" pin="1"/>
<wire x1="58.42" y1="167.64" x2="71.12" y2="167.64" width="0.1524" layer="91"/>
</segment>
</net>
<net name="N$28" class="0">
<segment>
<pinref part="STEPPER_MOTOR_DRIVER_R" gate="G$1" pin="2B"/>
<pinref part="MOTOR_R" gate="1" pin="1"/>
<wire x1="58.42" y1="213.36" x2="71.12" y2="213.36" width="0.1524" layer="91"/>
</segment>
</net>
<net name="N$29" class="0">
<segment>
<pinref part="STEPPER_MOTOR_DRIVER_R" gate="G$1" pin="2A"/>
<pinref part="MOTOR_R" gate="1" pin="2"/>
<wire x1="58.42" y1="215.9" x2="71.12" y2="215.9" width="0.1524" layer="91"/>
</segment>
</net>
<net name="12V" class="0">
<segment>
<pinref part="U1" gate="G$1" pin="VIN"/>
<wire x1="66.04" y1="137.16" x2="60.96" y2="137.16" width="0.1524" layer="91"/>
<label x="60.96" y="137.16" size="1.778" layer="95"/>
</segment>
<segment>
<pinref part="U$1" gate="G$1" pin="P$3"/>
<wire x1="149.86" y1="137.16" x2="154.94" y2="137.16" width="0.1524" layer="91"/>
<label x="152.4" y="137.16" size="1.778" layer="95"/>
</segment>
<segment>
<pinref part="U$1" gate="G$1" pin="P$4"/>
<wire x1="149.86" y1="127" x2="154.94" y2="127" width="0.1524" layer="91"/>
<label x="152.4" y="127" size="1.778" layer="95"/>
</segment>
<segment>
<pinref part="STEPPER_MOTOR_DRIVER_L" gate="G$1" pin="VMOT"/>
<wire x1="58.42" y1="180.34" x2="66.04" y2="180.34" width="0.1524" layer="91"/>
<label x="60.96" y="180.34" size="1.778" layer="95"/>
</segment>
<segment>
<pinref part="STEPPER_MOTOR_DRIVER_R" gate="G$1" pin="VMOT"/>
<wire x1="58.42" y1="226.06" x2="66.04" y2="226.06" width="0.1524" layer="91"/>
<label x="60.96" y="226.06" size="1.778" layer="95"/>
</segment>
</net>
<net name="5V" class="0">
<segment>
<pinref part="U1" gate="G$1" pin="VOUT"/>
<wire x1="96.52" y1="137.16" x2="101.6" y2="137.16" width="0.1524" layer="91"/>
<label x="96.52" y="137.16" size="1.778" layer="95"/>
</segment>
<segment>
<pinref part="ESP32" gate="G$1" pin="EXT_5V"/>
<wire x1="109.22" y1="182.88" x2="104.14" y2="182.88" width="0.1524" layer="91"/>
<label x="106.68" y="182.88" size="1.778" layer="95"/>
</segment>
</net>
<net name="N$1" class="0">
<segment>
<pinref part="STEPPER_MOTOR_DRIVER_R" gate="G$1" pin="1B"/>
<wire x1="58.42" y1="218.44" x2="66.04" y2="218.44" width="0.1524" layer="91"/>
<wire x1="66.04" y1="218.44" x2="66.04" y2="220.98" width="0.1524" layer="91"/>
<pinref part="MOTOR_R" gate="1" pin="4"/>
<wire x1="66.04" y1="220.98" x2="71.12" y2="220.98" width="0.1524" layer="91"/>
</segment>
</net>
<net name="1A" class="0">
<segment>
<pinref part="MOTOR_R" gate="1" pin="3"/>
<wire x1="71.12" y1="218.44" x2="68.58" y2="218.44" width="0.1524" layer="91"/>
<label x="68.58" y="218.44" size="1.778" layer="95"/>
</segment>
<segment>
<pinref part="STEPPER_MOTOR_DRIVER_R" gate="G$1" pin="1A"/>
<wire x1="58.42" y1="220.98" x2="60.96" y2="220.98" width="0.1524" layer="91"/>
<label x="58.42" y="220.98" size="1.778" layer="95"/>
</segment>
</net>
<net name="N$4" class="0">
<segment>
<pinref part="STEPPER_MOTOR_DRIVER_L" gate="G$1" pin="1B"/>
<wire x1="58.42" y1="172.72" x2="66.04" y2="172.72" width="0.1524" layer="91"/>
<wire x1="66.04" y1="172.72" x2="66.04" y2="175.26" width="0.1524" layer="91"/>
<pinref part="MOTOR_L" gate="1" pin="4"/>
<wire x1="66.04" y1="175.26" x2="71.12" y2="175.26" width="0.1524" layer="91"/>
</segment>
</net>
<net name="1A#2" class="0">
<segment>
<pinref part="STEPPER_MOTOR_DRIVER_L" gate="G$1" pin="1A"/>
<wire x1="58.42" y1="175.26" x2="60.96" y2="175.26" width="0.1524" layer="91"/>
<label x="58.42" y="175.26" size="1.778" layer="95"/>
</segment>
<segment>
<pinref part="MOTOR_L" gate="1" pin="3"/>
<wire x1="71.12" y1="172.72" x2="68.58" y2="172.72" width="0.1524" layer="91"/>
<label x="66.04" y="172.72" size="1.778" layer="95"/>
</segment>
</net>
<net name="MS1" class="0">
<segment>
<pinref part="STEPPER_MOTOR_DRIVER_L" gate="G$1" pin="MS1"/>
<wire x1="22.86" y1="160.02" x2="17.78" y2="160.02" width="0.1524" layer="91"/>
<label x="17.78" y="160.02" size="1.778" layer="95"/>
</segment>
<segment>
<pinref part="STEPPER_MOTOR_DRIVER_R" gate="G$1" pin="MS1"/>
<wire x1="22.86" y1="205.74" x2="17.78" y2="205.74" width="0.1524" layer="91"/>
<label x="17.78" y="205.74" size="1.778" layer="95"/>
</segment>
<segment>
<pinref part="ESP32" gate="G$1" pin="IO0"/>
<wire x1="149.86" y1="195.58" x2="154.94" y2="195.58" width="0.1524" layer="91"/>
<label x="149.86" y="195.58" size="1.778" layer="95"/>
</segment>
</net>
<net name="DIR_L" class="0">
<segment>
<pinref part="STEPPER_MOTOR_DRIVER_L" gate="G$1" pin="DIR"/>
<wire x1="22.86" y1="165.1" x2="17.78" y2="165.1" width="0.1524" layer="91"/>
<label x="15.24" y="165.1" size="1.778" layer="95"/>
</segment>
<segment>
<pinref part="ESP32" gate="G$1" pin="IO14"/>
<wire x1="109.22" y1="200.66" x2="104.14" y2="200.66" width="0.1524" layer="91"/>
<label x="101.6" y="200.66" size="1.778" layer="95"/>
</segment>
</net>
</nets>
</sheet>
</sheets>
<errors>
<approved hash="202,1,109.22,160.02,ESP32,EN,,,,"/>
<approved hash="202,1,109.22,157.48,ESP32,SENSOR_VP,,,,"/>
<approved hash="202,1,109.22,154.94,ESP32,SENSOR_VN,,,,"/>
<approved hash="104,1,109.22,129.54,ESP32,GND1,GND,,,"/>
<approved hash="104,1,109.22,116.84,ESP32,EXT_5V,VOUT,,,"/>
<approved hash="202,1,149.86,116.84,ESP32,CLK,,,,"/>
<approved hash="204,1,149.86,147.32,ESP32,GND2,,,,"/>
<approved hash="202,1,149.86,152.4,ESP32,RXD0,,,,"/>
<approved hash="204,1,149.86,162.56,ESP32,GND3,,,,"/>
<approved hash="202,1,22.86,154.94,STEPPER_MOTOR_DRIVER1,!ENABLE,,,,"/>
<approved hash="104,1,58.42,162.56,STEPPER_MOTOR_DRIVER1,VDD,3V3,,,"/>
<approved hash="104,1,58.42,160.02,STEPPER_MOTOR_DRIVER1,VMOT,VIN,,,"/>
<approved hash="202,1,22.86,109.22,STEPPER_MOTOR_DRIVER2,!ENABLE,,,,"/>
<approved hash="104,1,58.42,116.84,STEPPER_MOTOR_DRIVER2,VDD,3V3,,,"/>
<approved hash="104,1,58.42,114.3,STEPPER_MOTOR_DRIVER2,VMOT,VIN,,,"/>
<approved hash="209,1,22.86,149.86,N$2,,,,,"/>
<approved hash="209,1,22.86,152.4,N$2,,,,,"/>
<approved hash="209,1,22.86,106.68,N$3,,,,,"/>
<approved hash="209,1,22.86,104.14,N$3,,,,,"/>
<approved hash="113,1,131.976,90.066,FRAME1,,,,,"/>
<approved hash="113,1,190.5,150.15,DISPLAY_CON,,,,,"/>
<approved hash="113,1,74.9723,152.69,MOTOR1,,,,,"/>
<approved hash="113,1,74.9723,106.97,MOTOR2,,,,,"/>
</errors>
</schematic>
</drawing>
<compatibility>
<note version="8.2" severity="warning">
Since Version 8.2, EAGLE supports online libraries. The ids
of those online libraries will not be understood (or retained)
with this version.
</note>
<note version="8.3" severity="warning">
Since Version 8.3, EAGLE supports URNs for individual library
assets (packages, symbols, and devices). The URNs of those assets
will not be understood (or retained) with this version.
</note>
<note version="8.3" severity="warning">
Since Version 8.3, EAGLE supports the association of 3D packages
with devices in libraries, schematics, and board files. Those 3D
packages will not be understood (or retained) with this version.
</note>
</compatibility>
</eagle>
